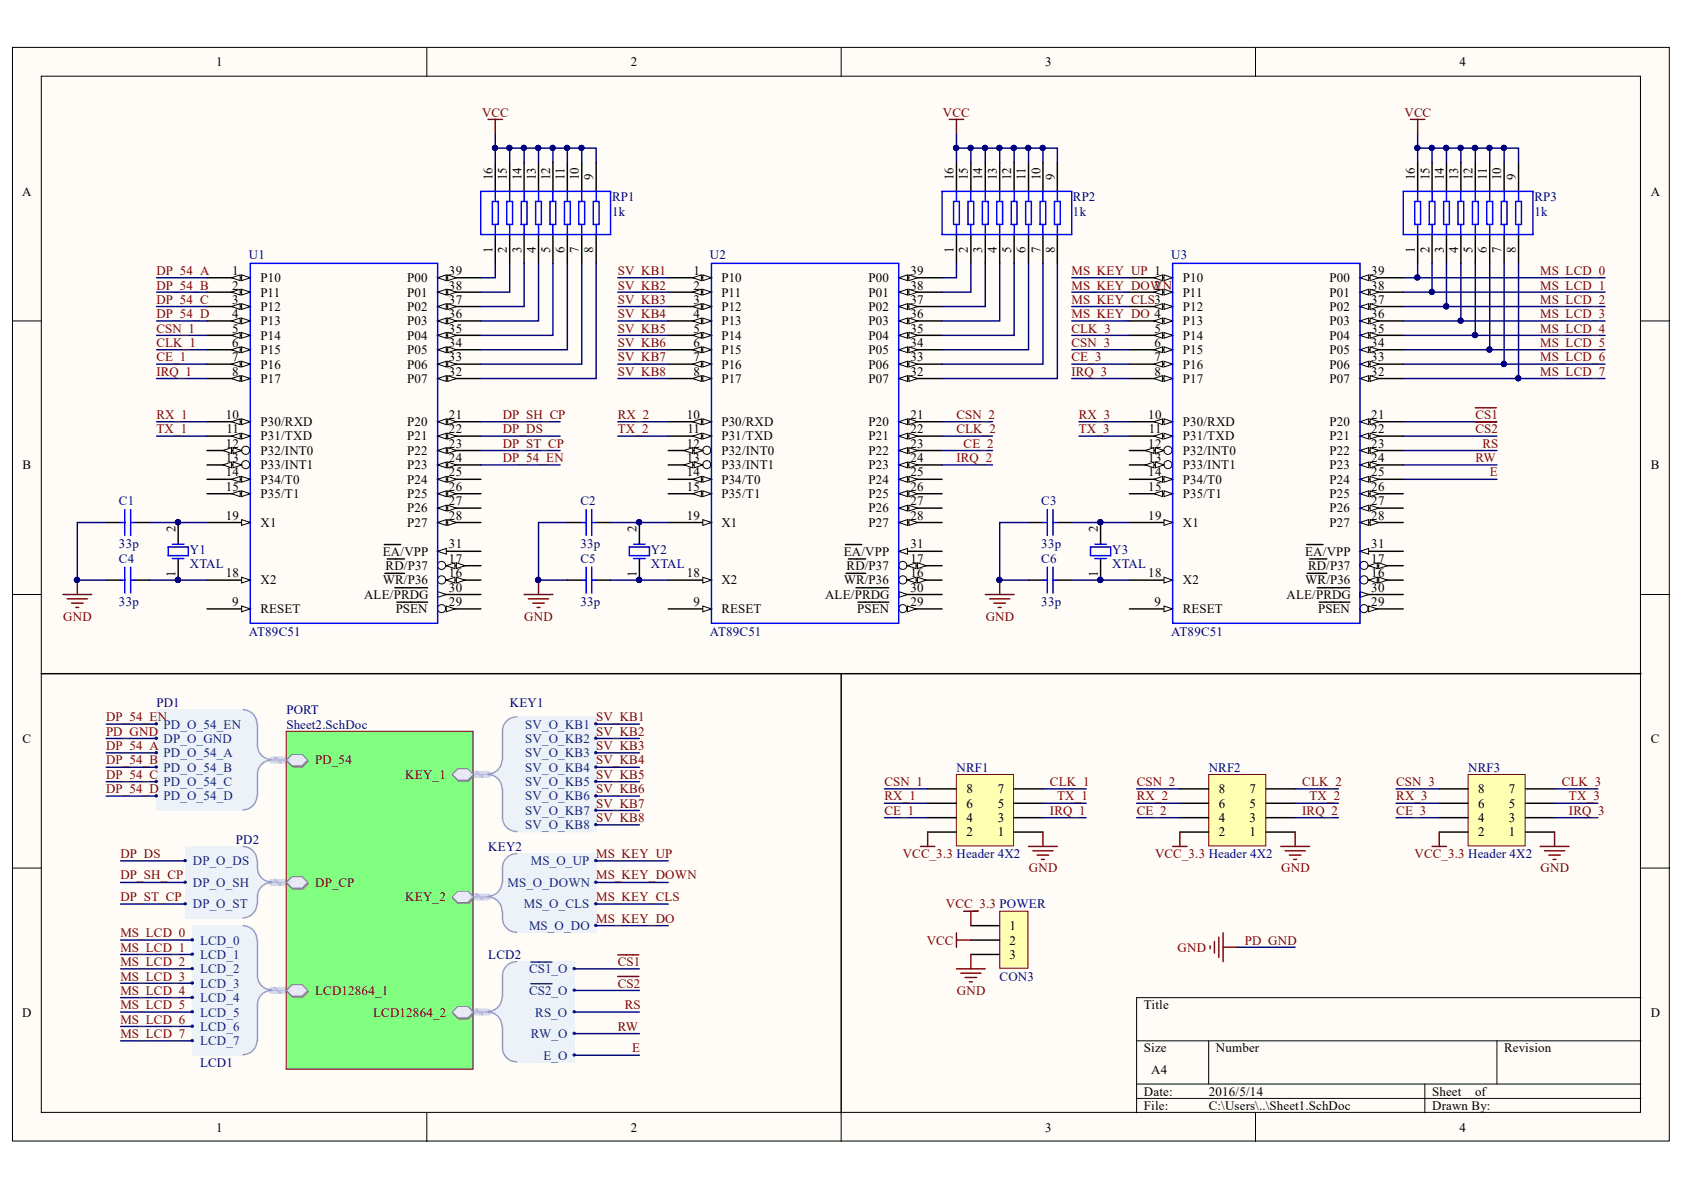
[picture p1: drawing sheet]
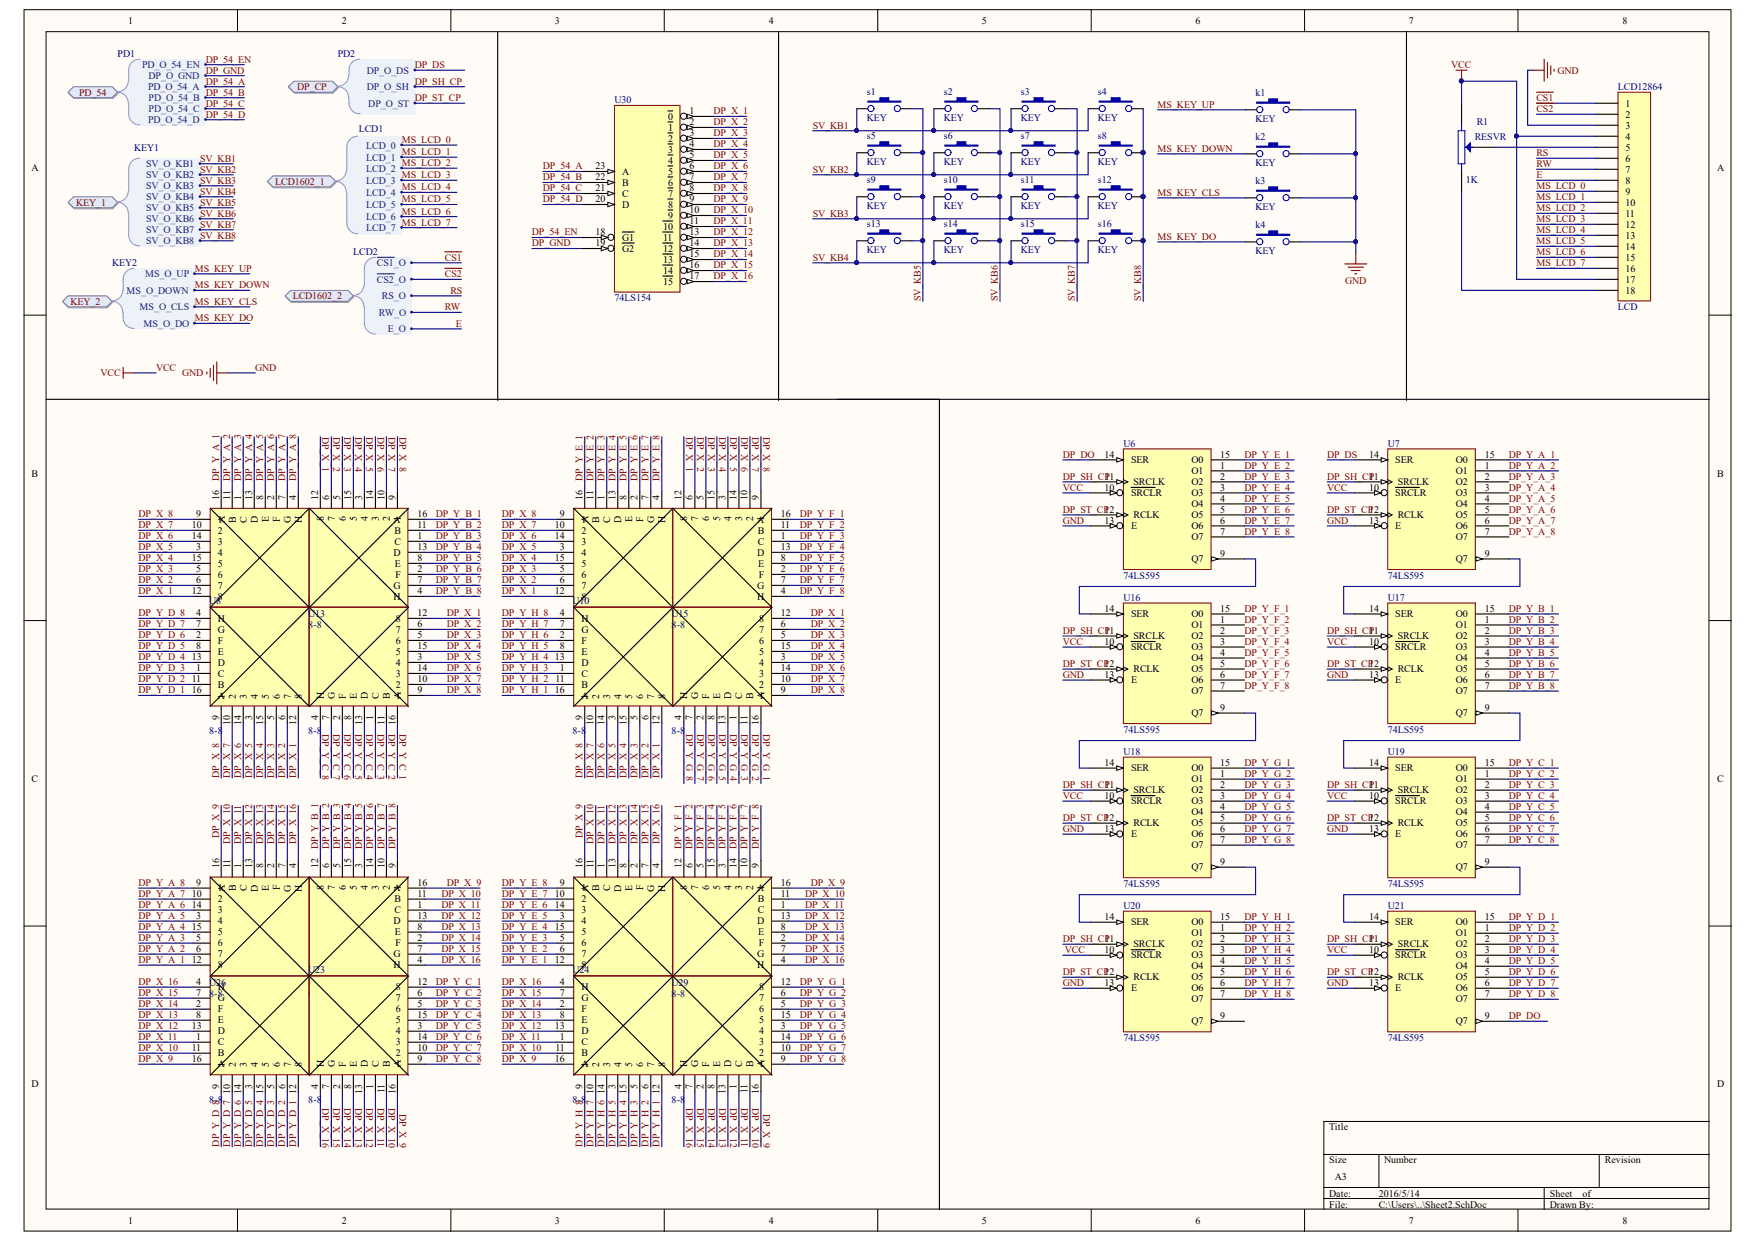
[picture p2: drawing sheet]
# Altium project sch_v1.PrjPcb
2 sheets, 66 parts. Net scope: hierarchical (ports join the sheet entries above them; power ports are global).
Sheets:
  Sheet1.SchDoc
    PORT = Sheet2.SchDoc

## Sheet Sheet1.SchDoc
size A4

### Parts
C1  33p  [RAD0.1]
C2  33p  [RAD0.1]
C3  33p  [RAD0.1]
C4  33p  [RAD0.1]
C5  33p  [RAD0.1]
C6  33p  [RAD0.1]
NRF1  Header 4X2  [HDR2X4]
NRF2  Header 4X2  [HDR2X4]
NRF3  Header 4X2  [HDR2X4]
POWER  CON3
RP1  1k  [DIP16]
RP2  1k  [DIP16]
RP3  1k  [DIP16]
U1  AT89C51  [DIP-40]
U2  AT89C51  [DIP-40]
U3  AT89C51  [DIP-40]
Y1  XTAL  [XTAL]
Y2  XTAL  [XTAL]
Y3  XTAL  [XTAL]

### Sub-sheets
PORT = Sheet2.SchDoc: PD_54 (harness PD1), KEY_1 (harness KEY1), KEY_2 (harness KEY2), DP_CP (harness PD2), LCD12864_1 (harness LCD1), LCD12864_2 (harness LCD2)

### Harnesses
PD1: DP_O_GND, PD_O_54_EN, PD_O_54_A, PD_O_54_B, PD_O_54_C, PD_O_54_D
KEY1: SV_O_KB1, SV_O_KB2, SV_O_KB3, SV_O_KB4, SV_O_KB5, SV_O_KB6, SV_O_KB7, SV_O_KB8
KEY2: MS_O_UP, MS_O_DOWN, MS_O_CLS, MS_O_DO
PD2: DP_O_SH, DP_O_ST, DP_O_DS
LCD1: LCD_0, LCD_1, LCD_2, LCD_3, LCD_4, LCD_5, LCD_6, LCD_7
LCD2: ~{CS1}_O, ~{CS2}_O, RS_O, RW_O, E_O

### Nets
GND: C1.1 C2.1 C3.1 C4.1 C5.1 C6.1 NRF1.1 NRF2.1 NRF3.1 POWER.3 U1.20(GND) U2.20(GND) U3.20(GND) ; sheet PORT/PD_54.DP_O_GND  [also labelled PD_GND]  [project net DP_GND]
VCC: POWER.2 RP1.9 RP1.10 RP1.11 RP1.12 RP1.13 RP1.14 RP1.15 RP1.16 RP2.9 RP2.10 RP2.11 RP2.12 RP2.13 RP2.14 RP2.15 RP2.16 RP3.9 RP3.10 RP3.11 RP3.12 RP3.13 RP3.14 RP3.15 RP3.16 U1.40(VCC) U2.40(VCC) U3.40(VCC)
VCC_3.3: NRF1.2 NRF2.2 NRF3.2 POWER.1
~{CS1}: U3.21(P20) ; sheet PORT/LCD12864_2.~{CS1}_O
~{CS2}: U3.22(P21) ; sheet PORT/LCD12864_2.~{CS2}_O
CE_1: NRF1.4 U1.7(P16)
CE_2: NRF2.4 U2.23(P22)
CE_3: NRF3.4 U3.7(P16)
CLK_1: NRF1.7 U1.6(P15)
CLK_2: NRF2.7 U2.22(P21)
CLK_3: NRF3.7 U3.5(P14)
CSN_1: NRF1.8 U1.5(P14)
CSN_2: NRF2.8 U2.21(P20)
CSN_3: NRF3.8 U3.6(P15)
DP_54_A: U1.1(P10) ; sheet PORT/PD_54.PD_O_54_A
DP_54_B: U1.2(P11) ; sheet PORT/PD_54.PD_O_54_B
DP_54_C: U1.3(P12) ; sheet PORT/PD_54.PD_O_54_C
DP_54_D: U1.4(P13) ; sheet PORT/PD_54.PD_O_54_D
DP_54_EN: U1.24(P23) ; sheet PORT/PD_54.PD_O_54_EN
DP_DS: U1.22(P21) ; sheet PORT/DP_CP.DP_O_DS
DP_SH_CP: U1.21(P20) ; sheet PORT/DP_CP.DP_O_SH
DP_ST_CP: U1.23(P22) ; sheet PORT/DP_CP.DP_O_ST
E: U3.25(P24) ; sheet PORT/LCD12864_2.E_O
IRQ_1: NRF1.3 U1.8(P17)
IRQ_2: NRF2.3 U2.24(P23)
IRQ_3: NRF3.3 U3.8(P17)
MS_KEY_CLS: U3.3(P12) ; sheet PORT/KEY_2.MS_O_CLS
MS_KEY_DO: U3.4(P13) ; sheet PORT/KEY_2.MS_O_DO
MS_KEY_DOWN: U3.2(P11) ; sheet PORT/KEY_2.MS_O_DOWN
MS_KEY_UP: U3.1(P10) ; sheet PORT/KEY_2.MS_O_UP
MS_LCD_0: RP3.1 U3.39(P00) ; sheet PORT/LCD12864_1.LCD_0
MS_LCD_1: RP3.2 U3.38(P01) ; sheet PORT/LCD12864_1.LCD_1
MS_LCD_2: RP3.3 U3.37(P02) ; sheet PORT/LCD12864_1.LCD_2
MS_LCD_3: RP3.4 U3.36(P03) ; sheet PORT/LCD12864_1.LCD_3
MS_LCD_4: RP3.5 U3.35(P04) ; sheet PORT/LCD12864_1.LCD_4
MS_LCD_5: RP3.6 U3.34(P05) ; sheet PORT/LCD12864_1.LCD_5
MS_LCD_6: RP3.7 U3.33(P06) ; sheet PORT/LCD12864_1.LCD_6
MS_LCD_7: RP3.8 U3.32(P07) ; sheet PORT/LCD12864_1.LCD_7
RS: U3.23(P22) ; sheet PORT/LCD12864_2.RS_O
RW: U3.24(P23) ; sheet PORT/LCD12864_2.RW_O
RX_1: NRF1.6 U1.10(P30/RXD)
RX_2: NRF2.6 U2.10(P30/RXD)
RX_3: NRF3.6 U3.10(P30/RXD)
SV_KB1: U2.1(P10) ; sheet PORT/KEY_1.SV_O_KB1
SV_KB2: U2.2(P11) ; sheet PORT/KEY_1.SV_O_KB2
SV_KB3: U2.3(P12) ; sheet PORT/KEY_1.SV_O_KB3
SV_KB4: U2.4(P13) ; sheet PORT/KEY_1.SV_O_KB4
SV_KB5: U2.5(P14) ; sheet PORT/KEY_1.SV_O_KB5
SV_KB6: U2.6(P15) ; sheet PORT/KEY_1.SV_O_KB6
SV_KB7: U2.7(P16) ; sheet PORT/KEY_1.SV_O_KB7
SV_KB8: U2.8(P17) ; sheet PORT/KEY_1.SV_O_KB8
TX_1: NRF1.5 U1.11(P31/TXD)
TX_2: NRF2.5 U2.11(P31/TXD)
TX_3: NRF3.5 U3.11(P31/TXD)
NetC1_2: C1.2 U1.19(X1) Y1.2
NetC2_2: C2.2 U2.19(X1) Y2.2
NetC3_2: C3.2 U3.19(X1) Y3.2
NetC4_2: C4.2 U1.18(X2) Y1.1
NetC5_2: C5.2 U2.18(X2) Y2.1
NetC6_2: C6.2 U3.18(X2) Y3.1
NetRP1_1: RP1.1 U1.39(P00)
NetRP1_2: RP1.2 U1.38(P01)
NetRP1_3: RP1.3 U1.37(P02)
NetRP1_4: RP1.4 U1.36(P03)
NetRP1_5: RP1.5 U1.35(P04)
NetRP1_6: RP1.6 U1.34(P05)
NetRP1_7: RP1.7 U1.33(P06)
NetRP1_8: RP1.8 U1.32(P07)
NetRP2_1: RP2.1 U2.39(P00)
NetRP2_2: RP2.2 U2.38(P01)
NetRP2_3: RP2.3 U2.37(P02)
NetRP2_4: RP2.4 U2.36(P03)
NetRP2_5: RP2.5 U2.35(P04)
NetRP2_6: RP2.6 U2.34(P05)
NetRP2_7: RP2.7 U2.33(P06)
NetRP2_8: RP2.8 U2.32(P07)

Not connected (* = marked no-connect by the designer): U1 9(RESET) 12(P32/INT0) 13(P33/INT1) 14(P34/T0) 15(P35/T1) 16(~{WR}/P36) 17(~{RD}/P37) 25(P24) 26(P25) 27(P26) 28(P27) 29(~{PSEN}) 30(ALE/~{PRDG}) 31(~{EA}/VPP); U2 9(RESET) 12(P32/INT0) 13(P33/INT1) 14(P34/T0) 15(P35/T1) 16(~{WR}/P36) 17(~{RD}/P37) 25(P24) 26(P25) 27(P26) 28(P27) 29(~{PSEN}) 30(ALE/~{PRDG}) 31(~{EA}/VPP); U3 9(RESET) 12(P32/INT0) 13(P33/INT1) 14(P34/T0) 15(P35/T1) 16(~{WR}/P36) 17(~{RD}/P37) 26(P25) 27(P26) 28(P27) 29(~{PSEN}) 30(ALE/~{PRDG}) 31(~{EA}/VPP)

## Sheet Sheet2.SchDoc
size A3

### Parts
k1  KEY
k2  KEY
k3  KEY
k4  KEY
LCD12864  LCD
R1  RESVR  value 1K  [VR]
s1  KEY
s2  KEY
s3  KEY
s4  KEY
s5  KEY
s6  KEY
s7  KEY
s8  KEY
s9  KEY
s10  KEY
s11  KEY
s12  KEY
s13  KEY
s14  KEY
s15  KEY
s16  KEY
U6  74LS595  [DIP-16]
U7  74LS595  [DIP-16]
U8  8-8
U9  8-8
U10  8-8
U11  8-8
U12  8-8
U13  8-8
U14  8-8
U15  8-8
U16  74LS595  [DIP-16]
U17  74LS595  [DIP-16]
U18  74LS595  [DIP-16]
U19  74LS595  [DIP-16]
U20  74LS595  [DIP-16]
U21  74LS595  [DIP-16]
U22  8-8
U23  8-8
U24  8-8
U25  8-8
U26  8-8
U27  8-8
U28  8-8
U29  8-8
U30  74LS154  [DIP-24]

### Ports
DP_CP (harness PD2), KEY_1 (harness KEY1), KEY_2 (harness KEY2), LCD1602_1 (harness LCD1), LCD1602_2 (harness LCD2), PD_54 (harness PD1)

### Harnesses
PD1: PD_O_54_EN, DP_O_GND, PD_O_54_A, PD_O_54_B, PD_O_54_C, PD_O_54_D
KEY1: SV_O_KB1, SV_O_KB2, SV_O_KB3, SV_O_KB4, SV_O_KB5, SV_O_KB6, SV_O_KB7, SV_O_KB8
KEY2: MS_O_UP, MS_O_DOWN, MS_O_CLS, MS_O_DO
PD2: DP_O_DS, DP_O_SH, DP_O_ST
LCD1: LCD_0, LCD_1, LCD_2, LCD_3, LCD_4, LCD_5, LCD_6, LCD_7
LCD2: ~{CS1}_O, ~{CS2}_O, RS_O, RW_O, E_O

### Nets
DP_GND: k1.2 k2.2 k3.2 k4.2 LCD12864.3 U6.8(GND) U6.13(E) U7.8(GND) U7.13(E) U16.8(GND) U16.13(E) U17.8(GND) U17.13(E) U18.8(GND) U18.13(E) U19.8(GND) U19.13(E) U20.8(GND) U20.13(E) U21.8(GND) U21.13(E) U30.12(GND) U30.19(~{G2}) ; port PD_54.DP_O_GND  [also labelled GND]
VCC: LCD12864.4 LCD12864.17 R1.1 U6.10(~{SRCL}R) U6.16(VCC) U7.10(~{SRCL}R) U7.16(VCC) U16.10(~{SRCL}R) U16.16(VCC) U17.10(~{SRCL}R) U17.16(VCC) U18.10(~{SRCL}R) U18.16(VCC) U19.10(~{SRCL}R) U19.16(VCC) U20.10(~{SRCL}R) U20.16(VCC) U21.10(~{SRCL}R) U21.16(VCC) U30.24(VCC)
~{CS1}: LCD12864.1 ; port LCD1602_2.~{CS1}_O
~{CS2}: LCD12864.2 ; port LCD1602_2.~{CS2}_O
DP_54_A: U30.23(A) ; port PD_54.PD_O_54_A
DP_54_B: U30.22(B) ; port PD_54.PD_O_54_B
DP_54_C: U30.21(C) ; port PD_54.PD_O_54_C
DP_54_D: U30.20(D) ; port PD_54.PD_O_54_D
DP_54_EN: U30.18(~{G1}) ; port PD_54.PD_O_54_EN
DP_DO: U6.14(SER) U21.9(Q7)
DP_DS: U7.14(SER) ; port DP_CP.DP_O_DS
DP_SH_CP: U6.11(SRCLK) U7.11(SRCLK) U16.11(SRCLK) U17.11(SRCLK) U18.11(SRCLK) U19.11(SRCLK) U20.11(SRCLK) U21.11(SRCLK) ; port DP_CP.DP_O_SH
DP_ST_CP: U6.12(RCLK) U7.12(RCLK) U16.12(RCLK) U17.12(RCLK) U18.12(RCLK) U19.12(RCLK) U20.12(RCLK) U21.12(RCLK) ; port DP_CP.DP_O_ST
DP_X_1: U8.12(8) U9.12(8) U10.12(8) U11.12(8) U12.12(8) U13.12(8) U14.12(8) U15.12(8) U30.1(~{0})
DP_X_2: U8.6(7) U9.6(7) U10.6(7) U11.6(7) U12.6(7) U13.6(7) U14.6(7) U15.6(7) U30.2(~{1})
DP_X_3: U8.5(6) U9.5(6) U10.5(6) U11.5(6) U12.5(6) U13.5(6) U14.5(6) U15.5(6) U30.3(~{2})
DP_X_4: U8.15(5) U9.15(5) U10.15(5) U11.15(5) U12.15(5) U13.15(5) U14.15(5) U15.15(5) U30.4(~{3})
DP_X_5: U8.3(4) U9.3(4) U10.3(4) U11.3(4) U12.3(4) U13.3(4) U14.3(4) U15.3(4) U30.5(~{4})
DP_X_6: U8.14(3) U9.14(3) U10.14(3) U11.14(3) U12.14(3) U13.14(3) U14.14(3) U15.14(3) U30.6(~{5})
DP_X_7: U8.10(2) U9.10(2) U10.10(2) U11.10(2) U12.10(2) U13.10(2) U14.10(2) U15.10(2) U30.7(~{6})
DP_X_8: U8.9(1) U9.9(1) U10.9(1) U11.9(1) U12.9(1) U13.9(1) U14.9(1) U15.9(1) U30.8(~{7})
DP_X_9: U22.16(A) U23.16(A) U24.16(A) U25.16(A) U26.16(A) U27.16(A) U28.16(A) U29.16(A) U30.9(~{8})
DP_X_10: U22.11(B) U23.11(B) U24.11(B) U25.11(B) U26.11(B) U27.11(B) U28.11(B) U29.11(B) U30.10(~{9})
DP_X_11: U22.1(C) U23.1(C) U24.1(C) U25.1(C) U26.1(C) U27.1(C) U28.1(C) U29.1(C) U30.11(~{10})
DP_X_12: U22.13(D) U23.13(D) U24.13(D) U25.13(D) U26.13(D) U27.13(D) U28.13(D) U29.13(D) U30.13(~{11})
DP_X_13: U22.8(E) U23.8(E) U24.8(E) U25.8(E) U26.8(E) U27.8(E) U28.8(E) U29.8(E) U30.14(~{12})
DP_X_14: U22.2(F) U23.2(F) U24.2(F) U25.2(F) U26.2(F) U27.2(F) U28.2(F) U29.2(F) U30.15(~{13})
DP_X_15: U22.7(G) U23.7(G) U24.7(G) U25.7(G) U26.7(G) U27.7(G) U28.7(G) U29.7(G) U30.16(~{14})
DP_X_16: U22.4(H) U23.4(H) U24.4(H) U25.4(H) U26.4(H) U27.4(H) U28.4(H) U29.4(H) U30.17(~{15})
DP_Y_A_1: U7.15(O0) U12.16(A) U26.12(8)
DP_Y_A_2: U7.1(O1) U12.11(B) U26.6(7)
DP_Y_A_3: U7.2(O2) U12.1(C) U26.5(6)
DP_Y_A_4: U7.3(O3) U12.13(D) U26.15(5)
DP_Y_A_5: U7.4(O4) U12.8(E) U26.3(4)
DP_Y_A_6: U7.5(O5) U12.2(F) U26.14(3)
DP_Y_A_7: U7.6(O6) U12.7(G) U26.10(2)
DP_Y_A_8: U7.7(O7) U12.4(H) U26.9(1)
DP_Y_B_1: U13.16(A) U17.15(O0) U27.12(8)
DP_Y_B_2: U13.11(B) U17.1(O1) U27.6(7)
DP_Y_B_3: U13.1(C) U17.2(O2) U27.5(6)
DP_Y_B_4: U13.13(D) U17.3(O3) U27.15(5)
DP_Y_B_5: U13.8(E) U17.4(O4) U27.3(4)
DP_Y_B_6: U13.2(F) U17.5(O5) U27.14(3)
DP_Y_B_7: U13.7(G) U17.6(O6) U27.10(2)
DP_Y_B_8: U13.4(H) U17.7(O7) U27.9(1)
DP_Y_C_1: U9.16(A) U19.15(O0) U23.12(8)
DP_Y_C_2: U9.11(B) U19.1(O1) U23.6(7)
DP_Y_C_3: U9.1(C) U19.2(O2) U23.5(6)
DP_Y_C_4: U9.13(D) U19.3(O3) U23.15(5)
DP_Y_C_5: U9.8(E) U19.4(O4) U23.3(4)
DP_Y_C_6: U9.2(F) U19.5(O5) U23.14(3)
DP_Y_C_7: U9.7(G) U19.6(O6) U23.10(2)
DP_Y_C_8: U9.4(H) U19.7(O7) U23.9(1)
DP_Y_D_1: U8.16(A) U21.15(O0) U22.12(8)
DP_Y_D_2: U8.11(B) U21.1(O1) U22.6(7)
DP_Y_D_3: U8.1(C) U21.2(O2) U22.5(6)
DP_Y_D_4: U8.13(D) U21.3(O3) U22.15(5)
DP_Y_D_5: U8.8(E) U21.4(O4) U22.3(4)
DP_Y_D_6: U8.2(F) U21.5(O5) U22.14(3)
DP_Y_D_7: U8.7(G) U21.6(O6) U22.10(2)
DP_Y_D_8: U8.4(H) U21.7(O7) U22.9(1)
DP_Y_E_1: U6.15(O0) U14.16(A) U28.12(8)
DP_Y_E_2: U6.1(O1) U14.11(B) U28.6(7)
DP_Y_E_3: U6.2(O2) U14.1(C) U28.5(6)
DP_Y_E_4: U6.3(O3) U14.13(D) U28.15(5)
DP_Y_E_5: U6.4(O4) U14.8(E) U28.3(4)
DP_Y_E_6: U6.5(O5) U14.2(F) U28.14(3)
DP_Y_E_7: U6.6(O6) U14.7(G) U28.10(2)
DP_Y_E_8: U6.7(O7) U14.4(H) U28.9(1)
DP_Y_F_1: U15.16(A) U16.15(O0) U29.12(8)
DP_Y_F_2: U15.11(B) U16.1(O1) U29.6(7)
DP_Y_F_3: U15.1(C) U16.2(O2) U29.5(6)
DP_Y_F_4: U15.13(D) U16.3(O3) U29.15(5)
DP_Y_F_5: U15.8(E) U16.4(O4) U29.3(4)
DP_Y_F_6: U15.2(F) U16.5(O5) U29.14(3)
DP_Y_F_7: U15.7(G) U16.6(O6) U29.10(2)
DP_Y_F_8: U15.4(H) U16.7(O7) U29.9(1)
DP_Y_G_1: U11.16(A) U18.15(O0) U25.12(8)
DP_Y_G_2: U11.11(B) U18.1(O1) U25.6(7)
DP_Y_G_3: U11.1(C) U18.2(O2) U25.5(6)
DP_Y_G_4: U11.13(D) U18.3(O3) U25.15(5)
DP_Y_G_5: U11.8(E) U18.4(O4) U25.3(4)
DP_Y_G_6: U11.2(F) U18.5(O5) U25.14(3)
DP_Y_G_7: U11.7(G) U18.6(O6) U25.10(2)
DP_Y_G_8: U11.4(H) U18.7(O7) U25.9(1)
DP_Y_H_1: U10.16(A) U20.15(O0) U24.12(8)
DP_Y_H_2: U10.11(B) U20.1(O1) U24.6(7)
DP_Y_H_3: U10.1(C) U20.2(O2) U24.5(6)
DP_Y_H_4: U10.13(D) U20.3(O3) U24.15(5)
DP_Y_H_5: U10.8(E) U20.4(O4) U24.3(4)
DP_Y_H_6: U10.2(F) U20.5(O5) U24.14(3)
DP_Y_H_7: U10.7(G) U20.6(O6) U24.10(2)
DP_Y_H_8: U10.4(H) U20.7(O7) U24.9(1)
E: LCD12864.8 ; port LCD1602_2.E_O
MS_KEY_CLS: k3.1 ; port KEY_2.MS_O_CLS
MS_KEY_DO: k4.1 ; port KEY_2.MS_O_DO
MS_KEY_DOWN: k2.1 ; port KEY_2.MS_O_DOWN
MS_KEY_UP: k1.1 ; port KEY_2.MS_O_UP
MS_LCD_0: LCD12864.9 ; port LCD1602_1.LCD_0
MS_LCD_1: LCD12864.10 ; port LCD1602_1.LCD_1
MS_LCD_2: LCD12864.11 ; port LCD1602_1.LCD_2
MS_LCD_3: LCD12864.12 ; port LCD1602_1.LCD_3
MS_LCD_4: LCD12864.13 ; port LCD1602_1.LCD_4
MS_LCD_5: LCD12864.14 ; port LCD1602_1.LCD_5
MS_LCD_6: LCD12864.15 ; port LCD1602_1.LCD_6
MS_LCD_7: LCD12864.16 ; port LCD1602_1.LCD_7
RS: LCD12864.6 ; port LCD1602_2.RS_O
RW: LCD12864.7 ; port LCD1602_2.RW_O
SV_KB1: s1.1 s2.1 s3.1 s4.1 ; port KEY_1.SV_O_KB1
SV_KB2: s5.1 s6.1 s7.1 s8.1 ; port KEY_1.SV_O_KB2
SV_KB3: s9.1 s10.1 s11.1 s12.1 ; port KEY_1.SV_O_KB3
SV_KB4: s13.1 s14.1 s15.1 s16.1 ; port KEY_1.SV_O_KB4
SV_KB5: s1.2 s5.2 s9.2 s13.2 ; port KEY_1.SV_O_KB5
SV_KB6: s2.2 s6.2 s10.2 s14.2 ; port KEY_1.SV_O_KB6
SV_KB7: s3.2 s7.2 s11.2 s15.2 ; port KEY_1.SV_O_KB7
SV_KB8: s4.2 s8.2 s12.2 s16.2 ; port KEY_1.SV_O_KB8
NetLCD12864_5: LCD12864.5 R1.3(W)
NetLCD12864_18: LCD12864.18 R1.2
NetU6_9: U6.9(Q7) U16.14(SER)
NetU7_9: U7.9(Q7) U17.14(SER)
NetU16_9: U16.9(Q7) U18.14(SER)
NetU17_9: U17.9(Q7) U19.14(SER)
NetU18_9: U18.9(Q7) U20.14(SER)
NetU19_9: U19.9(Q7) U21.14(SER)

Not connected (* = marked no-connect by the designer): U20 9(Q7)

## Nets that join several sheets
DP_GND: Sheet1 (13 pins), Sheet2 (23 pins)
VCC: Sheet1 (28 pins), Sheet2 (20 pins)
DP_54_A: Sheet1 (U1.1), Sheet2 (U30.23)
DP_54_B: Sheet1 (U1.2), Sheet2 (U30.22)
DP_54_C: Sheet1 (U1.3), Sheet2 (U30.21)
DP_54_D: Sheet1 (U1.4), Sheet2 (U30.20)
DP_54_EN: Sheet1 (U1.24), Sheet2 (U30.18)
DP_DS: Sheet1 (U1.22), Sheet2 (U7.14)
DP_SH_CP: Sheet1 (U1.21), Sheet2 (8 pins)
DP_ST_CP: Sheet1 (U1.23), Sheet2 (8 pins)
MS_KEY_CLS: Sheet1 (U3.3), Sheet2 (k3.1)
MS_KEY_DO: Sheet1 (U3.4), Sheet2 (k4.1)
MS_KEY_DOWN: Sheet1 (U3.2), Sheet2 (k2.1)
MS_KEY_UP: Sheet1 (U3.1), Sheet2 (k1.1)
SV_KB1: Sheet1 (U2.1), Sheet2 (s1.1 s2.1 s3.1 s4.1)
SV_KB2: Sheet1 (U2.2), Sheet2 (s5.1 s6.1 s7.1 s8.1)
SV_KB3: Sheet1 (U2.3), Sheet2 (s9.1 s10.1 s11.1 s12.1)
SV_KB4: Sheet1 (U2.4), Sheet2 (s13.1 s14.1 s15.1 s16.1)
SV_KB5: Sheet1 (U2.5), Sheet2 (s1.2 s5.2 s9.2 s13.2)
SV_KB6: Sheet1 (U2.6), Sheet2 (s2.2 s6.2 s10.2 s14.2)
SV_KB7: Sheet1 (U2.7), Sheet2 (s3.2 s7.2 s11.2 s15.2)
SV_KB8: Sheet1 (U2.8), Sheet2 (s4.2 s8.2 s12.2 s16.2)
